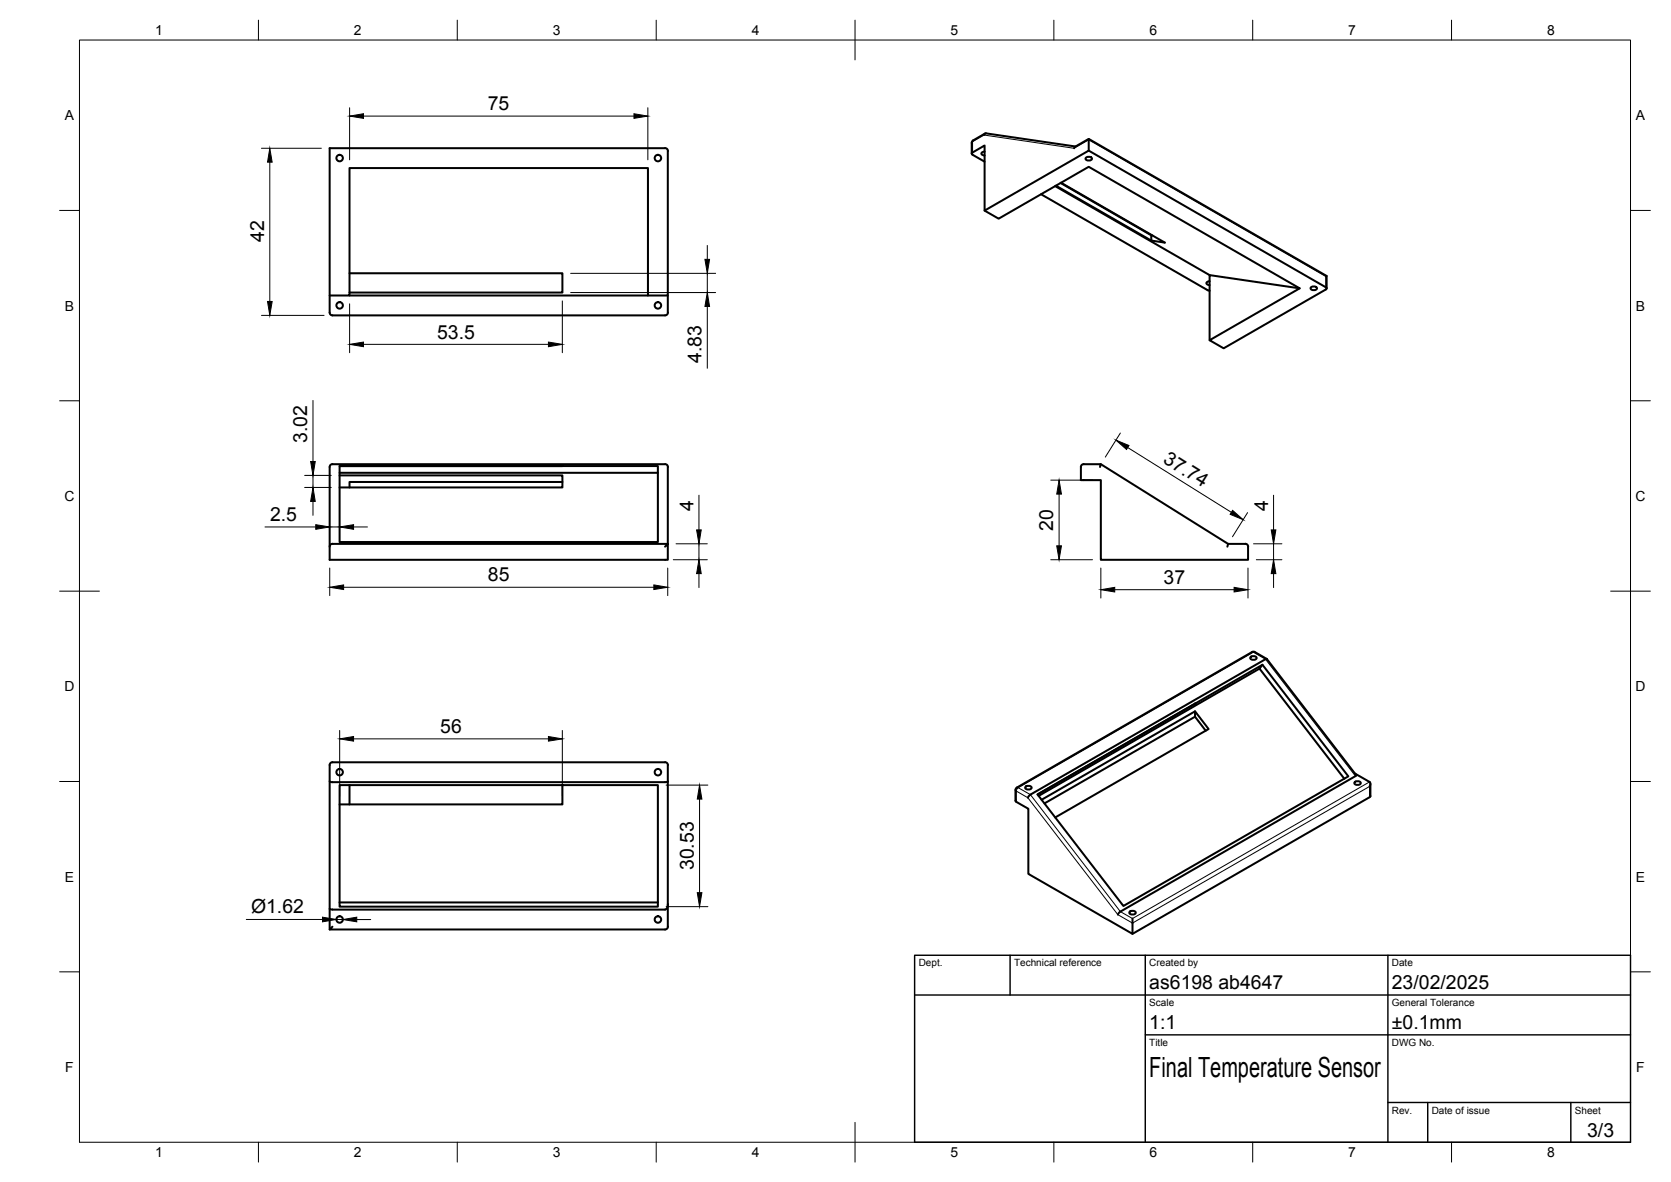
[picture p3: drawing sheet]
<svg xmlns="http://www.w3.org/2000/svg" width="420mm" height="297mm" viewBox="0 0 420 297" stroke-linecap="round" stroke-linejoin="round" font-family="sans-serif">
<!-- layer: Visible -->
<g fill="none" stroke="#000" stroke-width=".51">
<path d="M167.9 37.9v36.4h-5v-32.1h-75v32.1h-5M167.9 37.9a.68 .68 0 0 0-.7-.7h-84.3v41.3a.71 .71 0 0 0 .7 .8h83.6a.71 .71 0 0 0 .7-.8M244.5 38.3l-.2 .4 .2 .2M244.5 38.9l3.1 1.7M244.7 35.3l-.4 .6v2.7M247.4 33.9l.5-.4 22.5 3.3M247.6 38.1l-.6 .1-.2 .4 .2 .3 .6 .2M247.7 33.6l-3 1.7M270.1 37.3l.2-.4 3.4-2 59.9 34.4v3.2M273 39.7a.84 .84 0 0 1 .9-.3 .84 .84 0 0 1 .6 .7 .84 .84 0 0 1-.9 .3 .84 .84 0 0 1-.6-.7zM273.7 34.9v3l-26.1 15v-16.3l-3.1 1.7M273.7 37.9l59.7 34.3 .2 .4-25.9 14.9-3.6-2 22.7-13-53.1-30.6-22.6 13.1-3.5-2.1"/>
<path d="M261.8 48.8l41.9 24.1 .5 .2M265.3 46.8l38.8 22.3M265.5 46.7l24 13.8M266.7 46l23.1 13.2M266.8 45.9l26.1 15.1-3.4-.5v-1.4M87.9 68.7h53.5v4.8h-53.5M87.9 74.3h75M167.9 74.3v4.3M304.2 70.7l-.6 .1-.3 .4 .3 .3 .6 .1M326.8 72.5l-22.7-3.4v16.4M329.6 72.3a.84 .84 0 0 1 .9-.4 .84 .84 0 0 1 .6 .7 .84 .84 0 0 1-.9 .4 .84 .84 0 0 1-.6-.7zM333.6 69.4l-.2 .1"/>
<path d="M83.6 116.7h83.6M83.6 116.6a.71 .71 0 0 0-.7 .8v23.3h85v-4l-.7 .7M85.4 117.1h80v19.1h-80zM85.4 117.1h56M85.4 119.5h56v3h-56M85.4 118.8h80M167.2 116.6a.71 .71 0 0 1 .7 .7M167.9 117.4v19.3h-84.3a.71 .71 0 0 0-.7 .7M272.5 116.7h4.3l-.2 .7M272.5 116.6a.71 .71 0 0 0-.7 .8v3.3h5v20h37v-3.3M276.8 116.7l32 20-.2 .7M141.4 121.1h-53.5v1.4"/>
<path d="M308.8 136.7h4.3a.71 .71 0 0 1 .7 .7M300.5 176.8l-39.6 22.9M300.5 178.8v1.3l2.7 3.5M314.4 165.2a.84 .84 0 0 1 .9-.4 .84 .84 0 0 1 .6 .7 .84 .84 0 0 1-.9 .4 .84 .84 0 0 1-.6-.7zM316.7 168l-55.5 32M317.4 167.1l-.7 .9 21.3 27.7M318.5 165.6l-3-1.8-.7 .1-59.1 34-.4 .6v2.7l.2 .3M82.9 192.3v41.3M85.4 197.3h80v30.5h-80zM87.9 197.3v4.8M141.4 197.3v4.8h-56M167.9 192.3v40.6"/>
<path d="M167.9 196.4l-.7 .2h-83.6l-.7-.2M167.9 192.3a.68 .68 0 0 0-.7-.7l-83.6-.1a.71 .71 0 0 0-.7 .8M257.8 197.8a.84 .84 0 0 1 .9-.4 .84 .84 0 0 1 .6 .7 .84 .84 0 0 1-.8 .4 .84 .84 0 0 1-.7-.7zM260.9 199.7l56.5-32.6 21.6 28-56.5 32.6zM300.5 180.1l-37.9 21.8M340.6 196.6a.84 .84 0 0 1 .9-.3 .84 .84 0 0 1 .6 .7 .84 .84 0 0 1-.9 .3 .84 .84 0 0 1-.6-.7zM340.7 194.4l3.7 2.1a.87 .87 0 0 1 0 1.1M340.8 194.6l-22.4-29-59.3 34.1-.7 .8M340.9 194.6l-.1 .4-59.1 34.1M344.6 197v3.1M255.5 201.5l3.1 1.7v16.4l26.2 15.1v-3.9M261.9 201l38.6-22.2 3.4 4.4-38.6 22.2"/>
<path d="M344.4 200.3l-59.6 34.4M344.6 200l-.2 .3M85.4 226.8h80M167.9 227.2v.5a.93 .93 0 0 1-.7 .9h-83.6l-.7-.2M167.9 232.9a.71 .71 0 0 1-.7 .7h-84.3l.7-.7M281.7 229.1l-.6 .8M284 229.2a.84 .84 0 0 1 .9-.4 .84 .84 0 0 1 .6 .7 .84 .84 0 0 1-.9 .4 .84 .84 0 0 1-.6-.7z"/>
<circle cx="85.4" cy="39.7" r=".81"/>
<circle cx="165.4" cy="39.7" r=".81"/>
<circle cx="85.4" cy="76.7" r=".81"/>
<circle cx="165.4" cy="76.7" r=".81"/>
<circle cx="85.4" cy="194.1" r=".81"/>
<circle cx="165.4" cy="194.1" r=".81"/>
<circle cx="85.4" cy="231.1" r=".81"/>
<circle cx="165.4" cy="231.1" r=".81"/>
</g>
<!-- layer: Visible Narrow -->
<path d="M244.5 35.6l-.2 .3M244.5 35.6l2.9-1.7 22.7 3.4 3.6-2.2 59.7 34.4v2.7M244.5 35.6v2.7M244.7 35.3l-.2 .3M314.8 163.8h.7M255.3 198.5l.2 .3M255.5 198.8l2.9 1.7 22.7 29.4 3.7 2.1 59.6-34.4v2.7M255.5 198.8v2.7M255.7 197.9h.3M256 197.9l-.5 .9M340.8 195l-22.6-29.3-3-1.8-59.2 34.1M344.4 196.5l-59.6 34.3-3.1-1.7-22.6-29.4-3.1-1.7" fill="none" stroke="#000" stroke-width=".25"/>
<!-- layer: Visible -->
<circle cx="300.5" cy="176.8" r=".25" fill="#000"/>
<!-- layer: BORDER -->
<g fill="none" stroke="#000" stroke-width=".25">
<path d="M20 10.1h390v276.9h-390zM65 5.1v5M115 5.1v5M165 5.1v5M215 5.1v10M265 5.1v5M315 5.1v5M365 5.1v5M15 52.9h5M410 52.9h5M15 100.7h5M410 100.7h5"/>
<path d="M15 148.6h10M405 148.6h10M15 196.4h5M410 196.4h5M15 244.2h5M410 244.2h5M65 287v5M115 287v5M165 287v5M215 282.1v9.9M265 287v5M315 287v5"/>
<path d="M365 287v5"/>
</g>
<!-- layer: FD_Dimensions -->
<g fill="none" stroke="#000" stroke-width=".25">
<path d="M65.7 37.3h15.1M87.9 27.1v13.1M91.4 29.2h68M162.9 27.1v13.1M67.8 40.8v35M65.7 79.3h15.8M87.9 76.4v12.2M141.4 75.6v13M143.5 68.7h36.4M143.5 73.5h36.4M177.8 61.7v3.5M177.8 68.7v4.8"/>
<path d="M177.8 77v15.5M91.4 86.5h46.5M76.6 119.5h6.7M78.7 100.6v15.4M78.7 119.5v3M281.7 108.8l-3.8 6.1M283.5 112.5l26.1 16.2M66.6 132.4h12.8M76.6 122.5h6.7M78.7 126v3.5M82.9 132.4h2.5M88.9 132.4h3.5"/>
<path d="M170 136.7h7.8M175.7 124.4v8.8M175.7 136.7v4M264.2 120.7h10.5M266.3 124.2v13M313.7 128.8l-3.8 6.1M315.2 136.7h7.1M320.2 124.4v8.8M320.2 136.7v4M82.9 142.8v6.9M86.4 147.6h78M167.9 142.8v6.9"/>
<path d="M169.3 140.7h8.5M175.7 144.2v3.5M264.2 140.7h10.5M276.8 142.8v7.5M280.3 148.2h30M313.8 142.8v7.5M315.9 140.7h6.4M320.2 144.2v3.5M85.4 183.6v16.5M88.9 185.7h49M141.4 183.6v16.5M167.5 197.3h10.5"/>
<path d="M175.9 200.8v23.5M61.9 231.1h19.2M84.6 231.1h1.6M89.7 231.1h3.5M167.5 227.8h10.5"/>
</g>
<g fill="#000" stroke="#000" stroke-width=".25">
<path d="M87.9 29.2l3.5-.6v1.1zM159.4 28.6l3.5 .6-3.5 .5zM67.8 37.3l.6 3.5h-1.1zM67.3 75.8h1.1l-.6 3.5zM177.2 65.2h1.2l-.6 3.5zM177.8 73.5l.6 3.5h-1.2zM87.9 86.5l3.5-.5v1.1zM137.9 86l3.5 .5-3.5 .6zM78.1 116h1.2l-.6 3.5zM280.6 110.6l3.3 1.4-.6 1zM78.7 122.5l.6 3.5h-1.2zM79.4 131.9l3.5 .5-3.5 .6z"/>
<path d="M85.4 132.4l3.5-.5v1.1zM175.2 133.2h1.1l-.6 3.5zM265.7 137.2h1.2l-.6 3.5zM266.3 120.7l.6 3.5h-1.2zM309.9 128.3l2.7 2.3-3.3-1.3zM319.6 133.2h1.2l-.6 3.5zM82.9 147.6l3.5-.6v1.2zM164.4 147l3.5 .6-3.5 .6zM175.7 140.7l.6 3.5h-1.1zM276.8 148.2l3.5-.6v1.2zM310.3 147.6l3.5 .6-3.5 .6zM320.2 140.7l.6 3.5h-1.2z"/>
<path d="M85.4 185.7l3.5-.6v1.2zM137.9 185.1l3.5 .6-3.5 .6zM175.9 197.3l.6 3.5h-1.2zM81.1 230.5l3.5 .6-3.5 .6zM86.2 231.1l3.5-.6v1.2zM175.3 224.3h1.2l-.6 3.5z"/>
</g>
<!-- layer: TITLEBLOCK -->
<path d="M230 240.1h180v46.9h-180zM230 250h180M254 240.1v9.9M288 240.1v46.9M349 240.1v46.9M288 260.1h122M349 277.1h61M359 277.1v9.9M395 277.1v9.9" fill="none" stroke="#000" stroke-width=".36"/>
<text font-size="7" x="289" y="270.6">Final Temperature Sensor</text>
<g font-size="4.9">
<text x="122.7" y="27.7">75</text>
<text x="66.4" y="60.9" transform="rotate(-90 66.4 60.9)">42</text>
<text x="109.9" y="85.1">53.5</text>
<text x="176.4" y="91.2" transform="rotate(-90 176.4 91.2)">4.83</text>
<text x="77.2" y="111.3" transform="rotate(-90 77.2 111.3)">3.02</text>
<text x="292.2" y="116.1" transform="rotate(32 292.2 116.1)">37.74</text>
<text x="67.9" y="131">2.5</text>
<text x="174.3" y="128.3" transform="rotate(-90 174.3 128.3)">4</text>
<text x="318.8" y="128.3" transform="rotate(-90 318.8 128.3)">4</text>
<text x="264.8" y="133.3" transform="rotate(-90 264.8 133.3)">20</text>
<text x="122.7" y="146.1">85</text>
<text x="292.6" y="146.7">37</text>
<text x="110.7" y="184.2">56</text>
<text x="174.4" y="218.7" transform="rotate(-90 174.4 218.7)">30.53</text>
<text x="63.1" y="229.5">Ø1.62</text>
<text x="289" y="248.5">as6198 ab4647</text>
<text x="350" y="248.5">23/02/2025</text>
<text x="289" y="258.6">1:1</text>
<text x="350" y="258.6">±0.1mm</text>
<text x="399.1" y="285.7">3/3</text>
</g>
<g font-size="3.5">
<text x="39" y="8.8">1</text>
<text x="89" y="8.8">2</text>
<text x="139" y="8.8">3</text>
<text x="189" y="8.8">4</text>
<text x="239" y="8.8">5</text>
<text x="289" y="8.8">6</text>
<text x="339" y="8.8">7</text>
<text x="389" y="8.8">8</text>
<text x="16.3" y="30.2">A</text>
<text x="411.3" y="30.2">A</text>
<text x="16.3" y="78">B</text>
<text x="411.3" y="78">B</text>
<text x="16.2" y="125.9">C</text>
<text x="411.2" y="125.9">C</text>
<text x="16.2" y="173.7">D</text>
<text x="411.2" y="173.7">D</text>
<text x="16.3" y="221.6">E</text>
<text x="411.3" y="221.6">E</text>
<text x="16.4" y="269.4">F</text>
<text x="411.4" y="269.4">F</text>
<text x="39" y="290.8">1</text>
<text x="89" y="290.8">2</text>
<text x="139" y="290.8">3</text>
<text x="189" y="290.8">4</text>
<text x="239" y="290.8">5</text>
<text x="289" y="290.8">6</text>
<text x="339" y="290.8">7</text>
<text x="389" y="290.8">8</text>
</g>
<g font-size="2.5">
<text x="231" y="242.9">Dept.</text>
<text x="255" y="242.9">Technical reference</text>
<text x="289" y="242.9">Created by</text>
<text x="350" y="242.9">Date</text>
<text x="289" y="252.8">Scale</text>
<text x="350" y="252.8">General Tolerance</text>
<text x="289" y="262.9">Title</text>
<text x="350" y="262.9">DWG No.</text>
<text x="350" y="279.9">Rev.</text>
<text x="360" y="279.9">Date of issue</text>
<text x="396" y="279.9">Sheet</text>
</g>
</svg>
